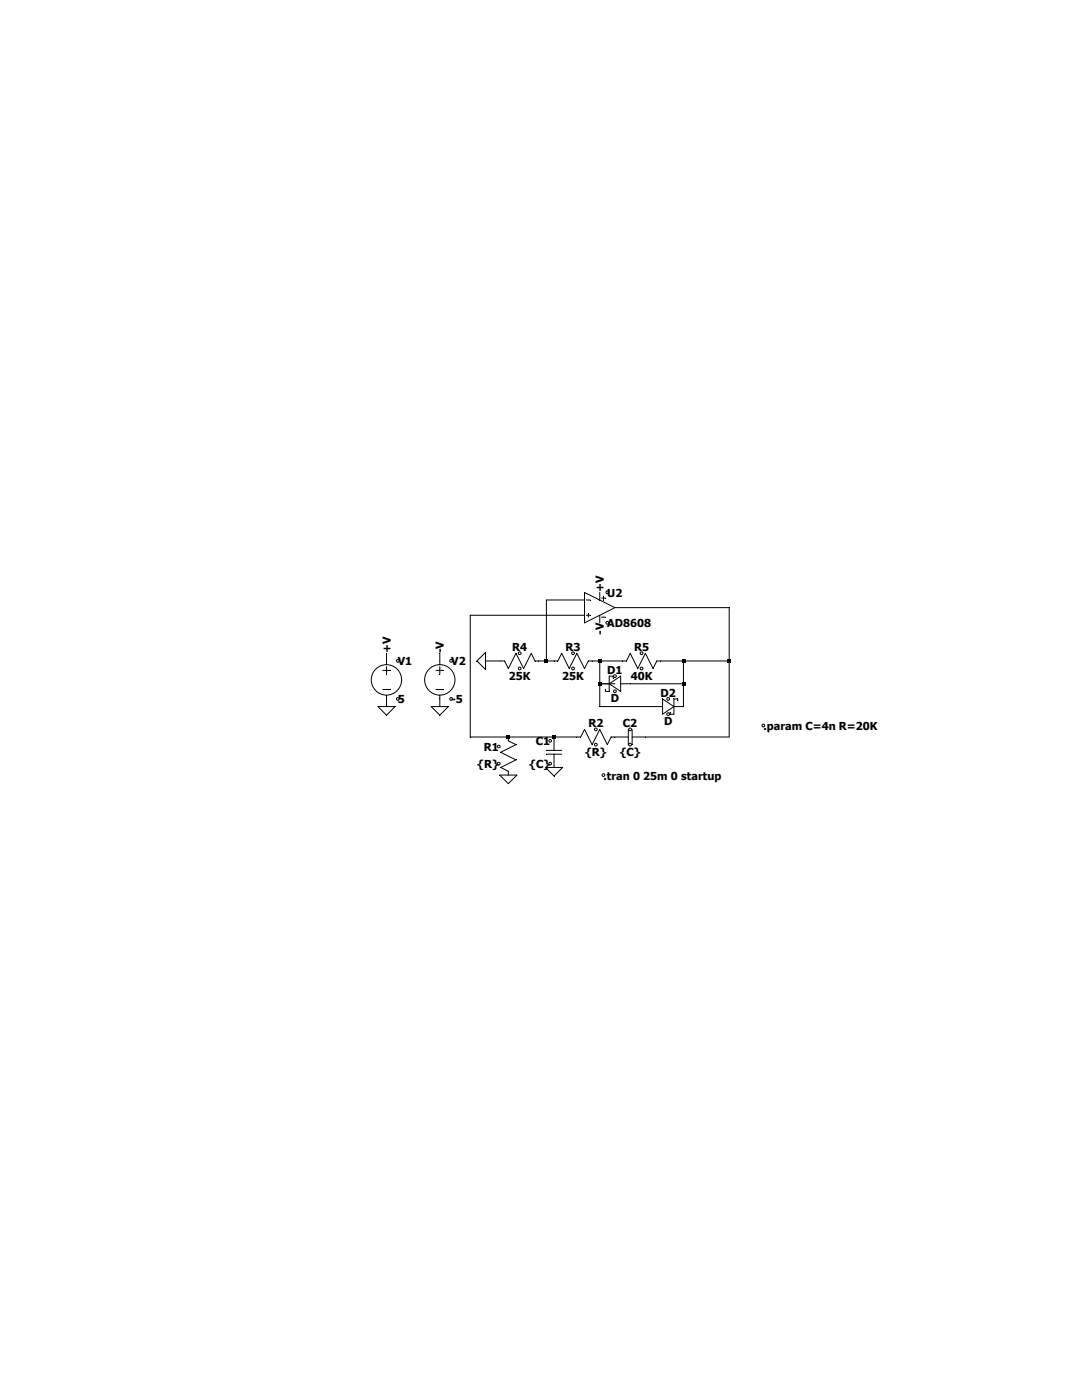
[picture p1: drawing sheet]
<svg xmlns="http://www.w3.org/2000/svg" width="216mm" height="279mm" viewBox="0 0 216 279" stroke-linecap="round" stroke-linejoin="round" font-family="sans-serif">
<g fill="none" stroke="#000" stroke-width=".2">
<path d="M116.6 118.2l6.1 3.1-6.1 3zM116.6 119.7h-7.6v12.2M117 119.7h.8M119.7 118.2v1.5M120 119.4h.8M120.4 119v.7M76.4 133.8h1.5M76.4 137.6h1.5M77.1 130.4v2.3M77.1 133v1.6M77.1 138.7v2.3M87 133.8h1.5"/>
<path d="M87 137.6h1.5M87.8 130.4v2.3M87.8 133v1.6M87.8 138.7v2.3M96.9 130.2v3.4l-1.7-1.7zM96.9 131.9h3.8l.7 1.5 1.6-3 1.5 3 1.5-3 .7 1.5h4.6l.8-1.5 1.5 3 1.5-3 1.5 3 .8-1.5h7.6l.8-1.5 1.5 3 1.5-3 1.5 3 .8-1.5h14.4M116.6 122.8h-22.8v24.3h22.1l.7-1.5 1.6 3 1.5-3 1.5 3 .7-1.5h3.5M117 122.8h.8M117.4 122.4v.8M119.7 136.5h3M119.7 122.8v1.5M119.7 131.9v9.1h12.5"/>
<path d="M120 123.2h.8M121.6 136.5l2.2-1.6v3.1zM122.3 135.3v-.4h-.7v3.1h-.8v-.4M122.7 121.3h22.8v25.8h-19.4M123.8 136.5h12.6M132.2 139.5l2.3 1.5-2.3 1.5zM135.2 139.9v-.4h-.7v3h-.8v-.3M136.4 131.9v9.1h-1.9M75.4 141h3.4l-1.7 1.7zM86 141h3.5l-1.7 1.7zM99.7 154.7h3.4l-1.7 1.7zM101.4 147.1v.7l1.6 .8-3.1 1.5 3.1 1.6-3.1 1.5 1.5 .7v.8"/>
<path d="M108.8 153.2h3.5l-1.7 1.7zM109 150.5h3.1M109 149.8h3.1M110.6 147.1v2.7M110.6 150.5v2.7M125.4 145.6v3M126.1 145.6v3"/>
<circle cx="121.2" cy="118.2" r=".28"/>
<circle cx="77.1" cy="135.7" r="3"/>
<circle cx="79.4" cy="139.5" r=".28"/>
<circle cx="79.4" cy="131.9" r=".28"/>
<circle cx="87.8" cy="135.7" r="3"/>
<circle cx="90" cy="131.9" r=".28"/>
<circle cx="90" cy="139.5" r=".28"/>
<circle cx="103.7" cy="130.4" r=".28"/>
<circle cx="103.7" cy="133.4" r=".28"/>
<circle cx="114.3" cy="130.4" r=".28"/>
<circle cx="114.3" cy="133.4" r=".28"/>
<circle cx="121.2" cy="124.3" r=".28"/>
<circle cx="122.7" cy="134.9" r=".28"/>
<circle cx="122.7" cy="138" r=".28"/>
<circle cx="128" cy="130.4" r=".28"/>
<circle cx="128" cy="133.4" r=".28"/>
<circle cx="133.3" cy="139.5" r=".28"/>
<circle cx="99.5" cy="152.4" r=".28"/>
<circle cx="99.5" cy="149" r=".27"/>
<circle cx="109.8" cy="147.8" r=".27"/>
<circle cx="109.8" cy="152.4" r=".27"/>
<circle cx="118.9" cy="145.6" r=".28"/>
<circle cx="118.9" cy="148.6" r=".28"/>
<circle cx="120.4" cy="154.7" r=".28"/>
<circle cx="125.7" cy="148.6" r=".28"/>
<circle cx="125.7" cy="145.6" r=".28"/>
<circle cx="133.3" cy="142.5" r=".27"/>
<circle cx="152.3" cy="144.8" r=".28"/>
</g>
<path d="M108.6 131.5h.8v.8h-.8zM119.3 131.5h.8v.8h-.8zM119.3 136.1h.8v.8h-.8zM136 131.5h.8v.8h-.8zM136 136.1h.8v.8h-.8zM145.1 131.5h.8v.8h-.8zM101 146.7h.8v.8h-.8zM110.2 146.7h.8v.8h-.8z" fill="#000"/>
<g font-size="2.2">
<text x="120.5" y="118.2" transform="rotate(-90 120.5 118.2)">+V</text>
<text x="121.2" y="119.1">U2</text>
<text x="121.2" y="125.2">AD8608</text>
<text x="78" y="130.4" transform="rotate(-90 78 130.4)">+V</text>
<text x="88.6" y="130.4" transform="rotate(-90 88.6 130.4)">-V</text>
<text x="102.2" y="129.9">R4</text>
<text x="112.8" y="129.9">R3</text>
<text x="120.5" y="126.7" transform="rotate(-90 120.5 126.7)">-V</text>
<text x="126.5" y="129.9">R5</text>
<text x="79.4" y="132.8">V1</text>
<text x="90" y="132.8">V2</text>
<text x="101.6" y="135.6">25K</text>
<text x="112.2" y="135.6">25K</text>
<text x="121.2" y="134.5">D1</text>
<text x="125.9" y="135.6">40K</text>
<text x="79.4" y="140.4">5</text>
<text x="90" y="140.4">-5</text>
<text x="121.9" y="140.2">D</text>
<text x="131.8" y="139">D2</text>
<text x="96.5" y="149.9">R1</text>
<text x="106.9" y="148.7">C1</text>
<text x="117.4" y="145.1">R2</text>
<text x="124.3" y="145.1">C2</text>
<text x="132.5" y="144.7">D</text>
<text x="152.3" y="145.7">.param C=4n R=20K</text>
<text x="95.2" y="153.3">{R}</text>
<text x="105.6" y="153.3">{C}</text>
<text x="116.8" y="150.8">{R}</text>
<text x="120.4" y="155.6">.tran 0 25m 0 startup</text>
<text x="123.7" y="150.8">{C}</text>
</g>
</svg>
